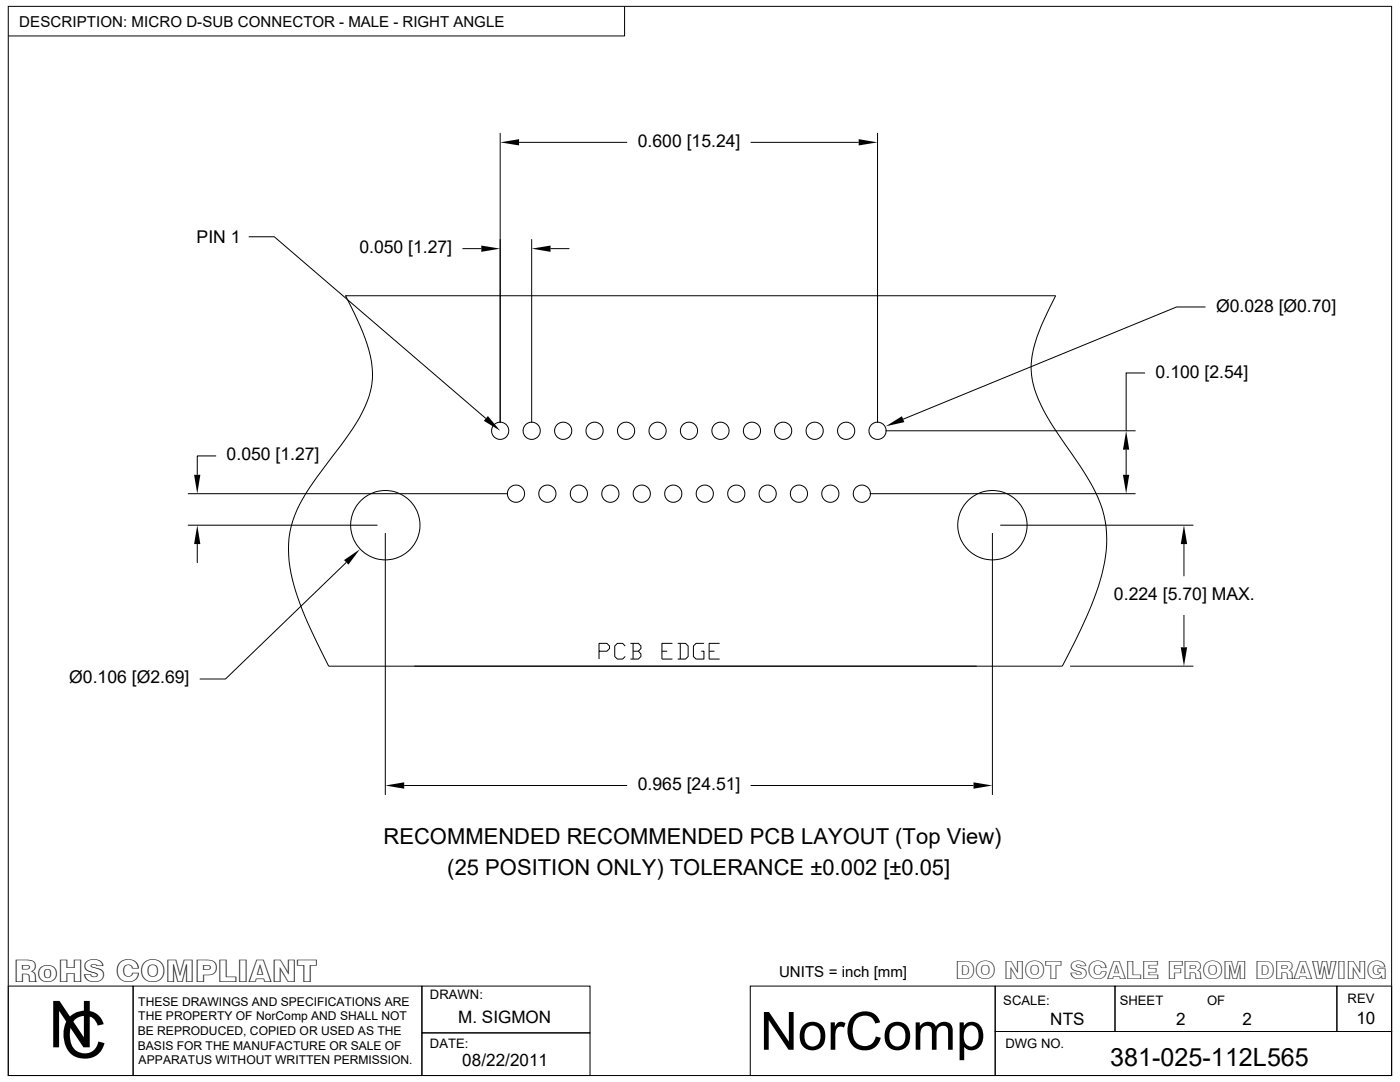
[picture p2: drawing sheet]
<svg xmlns="http://www.w3.org/2000/svg" width="279mm" height="216mm" viewBox="0 0 279 216" stroke-linecap="round" stroke-linejoin="round" font-family="sans-serif">
<g fill="none" stroke="#000" stroke-width=".2">
<path d="M1.7 1.3h276v213.3h-276zM124.7 1.3v5.9h-123M99.8 26.5v57.9M103.6 28.4h21.6M149.8 28.4h21.6M175.1 26.5v57.9M49.6 47.2h5.1l42.3 36.3M69 59h141.7a43.8 43.8 0 0 0-4.7 11.8 15.3 15.3 0 0 0 1.8 10.1l1.8 3.3 2.9 4.4a54.7 54.7 0 0 1 7.2 12 23.4 23.4 0 0 1-.1 15.2 91.3 91.3 0 0 1-7.6 17.1h-146.4a84.8 84.8 0 0 1-6.9-16.1 20.9 20.9 0 0 1 3.1-19.5l3.1-4.3a65.6 65.6 0 0 0 7.9-11.7 15.6 15.6 0 0 0 .5-12.6l-1.4-3.6zM92.3 49.6h3.8M106.1 47.7v36.7M109.9 49.6h3.7M228.5 74.4h-3.8v11.6"/>
<path d="M240.6 61.3h-5.8l-54.6 22.4M37.5 98.5h63.9M43.1 91h-3.7v3.7M173.6 98.5h53M176.7 86h49.9M224.7 89.7v5M37.5 104.8h37.8M39.4 108.6v3.7M69.1 112.2l-24.1 23.3h-5.1M76.9 106.4v52.2M198.1 106.4v52.2M199.6 104.8h38.6"/>
<path d="M236.3 108.6v6.4M119.5 129.9h1.6l.5-.5v-.5l-.5-.5h-1.6v3.1M124.8 128.9l-.6-.5h-1l-.5 .5v2.1l.5 .5h1l.6-.5M125.8 128.4h1.6l.5 .5v.5l-.5 .5M126.3 129.9h1.1l.5 .6v.5l-.5 .5h-1.6M126.3 128.4v3.1M132.1 129.9h1.1M134.2 128.4h-2.1v3.1h2.1M135.3 128.4h1.5l.5 .5v2.1l-.5 .5h-1.5M135.8 128.4v3.1M140.5 128.4h-1.6l-.5 .5v2.1l.5 .5h1.6v-1.6h-.5M141.5 129.9h1.1"/>
<path d="M143.6 128.4h-2.1v3.1h2.1M213.6 132.9h24.6M236.3 122.7v6.5M80.7 156.7h44.5M149.8 156.7h44.5M1.7 196.8h24.9v17.8h-24.9zM26.6 196.8h57.6v17.8h-57.6zM84.2 196.8h33.6v9.3h-33.6zM149.7 196.8h48.9v17.8h-48.9zM198.6 196.8h23.9v9h-23.9zM222.5 196.8h44.3v9h-44.3zM266.8 196.8h10.9v9h-10.9z"/>
<path d="M84.2 206.1h33.6v8.5h-33.6zM198.6 205.8h79.1v8.8h-79.1z"/>
<circle cx="99.8" cy="86" r="1.71"/>
<circle cx="103" cy="98.5" r="1.71"/>
<circle cx="106.1" cy="86" r="1.71"/>
<circle cx="109.2" cy="98.5" r="1.71"/>
<circle cx="112.4" cy="86" r="1.71"/>
<circle cx="115.5" cy="98.5" r="1.71"/>
<circle cx="118.7" cy="86" r="1.71"/>
<circle cx="121.8" cy="98.5" r="1.71"/>
<circle cx="124.9" cy="86" r="1.71"/>
<circle cx="128.1" cy="98.5" r="1.71"/>
<circle cx="131.2" cy="86" r="1.71"/>
<circle cx="134.4" cy="98.5" r="1.71"/>
<circle cx="137.5" cy="86" r="1.71"/>
<circle cx="140.7" cy="98.5" r="1.71"/>
<circle cx="143.8" cy="86" r="1.71"/>
<circle cx="146.9" cy="98.5" r="1.71"/>
<circle cx="150.1" cy="86" r="1.71"/>
<circle cx="153.2" cy="98.5" r="1.71"/>
<circle cx="156.3" cy="86" r="1.71"/>
<circle cx="159.4" cy="98.5" r="1.71"/>
<circle cx="162.6" cy="86" r="1.71"/>
<circle cx="165.7" cy="98.5" r="1.71"/>
<circle cx="168.9" cy="86" r="1.71"/>
<circle cx="172" cy="98.5" r="1.71"/>
<circle cx="175.1" cy="86" r="1.71"/>
<circle cx="76.9" cy="104.8" r="6.9"/>
<circle cx="198.1" cy="104.8" r="6.9"/>
</g>
<g fill="#000">
<path d="M99.8 28.4l3.8-.6v1.2zM171.4 27.8l3.7 .6-3.7 .6zM96.1 49l3.7 .6-3.7 .6zM106.1 49.6l3.8-.6v1.2zM38.7 94.7h1.3l-.6 3.8zM97.4 83l2.4 3-3.2-2zM176.8 85.1l3.2-2 .5 1.1zM224.1 94.7h1.3l-.7 3.8zM224.7 86l.7 3.7h-1.3zM39.4 104.8l.6 3.8h-1.3zM68.7 111.8l3.1-2.2-2.3 3.1zM236.3 104.8l.6 3.8h-1.3z"/>
<path d="M235.6 129.2h1.3l-.6 3.7zM76.9 156.7l3.8-.6v1.3zM194.3 156.1l3.8 .6-3.8 .7z"/>
</g>
<g font-size="12.9">
<text x="9.6" y="209">N</text>
<text x="12" y="211.1">C</text>
</g>
<text font-size="10.5" x="151.7" y="209.5">NorComp</text>
<text font-size="6.2" x="2.8" y="195.9">RoHS COMPLIANT</text>
<g font-size="5">
<text x="190.7" y="195.4">DO NOT SCALE FROM DRAWING</text>
<text x="221.6" y="212.7">381-025-112L565</text>
</g>
<g font-size="4.4">
<text x="76.5" y="168.4">RECOMMENDED RECOMMENDED PCB LAYOUT (Top View)</text>
<text x="89.3" y="174.7">(25 POSITION ONLY) TOLERANCE ±0.002 [±0.05]</text>
</g>
<g font-size="3.5">
<text x="127.3" y="29.3">0.600 [15.24]</text>
<text x="39.2" y="48.5">PIN 1</text>
<text x="71.7" y="50.5">0.050 [1.27]</text>
<text x="242.7" y="62.2">Ø0.028 [Ø0.70]</text>
<text x="230.6" y="75.3">0.100 [2.54]</text>
<text x="45.2" y="91.9">0.050 [1.27]</text>
<text x="222.3" y="119.8">0.224 [5.70] MAX.</text>
<text x="13.8" y="136.4">Ø0.106 [Ø2.69]</text>
<text x="127.3" y="157.7">0.965 [24.51]</text>
</g>
<g font-size="3.4">
<text x="91.4" y="204.2">M. SIGMON</text>
<text x="209.6" y="204.4">NTS</text>
<text x="234.7" y="204.4">2</text>
<text x="248" y="204.4">2</text>
<text x="270.7" y="204.4">10</text>
<text x="92.3" y="212.6">08/22/2011</text>
</g>
<g font-size="3">
<text x="3.9" y="5.3">DESCRIPTION: MICRO D-SUB CONNECTOR - MALE - RIGHT ANGLE</text>
<text x="155.5" y="195">UNITS = inch [mm]</text>
</g>
<g font-size="2.6">
<text x="85.8" y="199.4">DRAWN:</text>
<text x="200.2" y="200.4">SCALE:</text>
<text x="223.5" y="200.4">SHEET</text>
<text x="240.9" y="200.4">OF</text>
<text x="268.9" y="200.2">REV</text>
<text x="85.8" y="209.2">DATE:</text>
<text x="200.7" y="209.1">DWG NO.</text>
</g>
<g font-size="2.4">
<text x="27.6" y="200.7">THESE DRAWINGS AND SPECIFICATIONS ARE</text>
<text x="27.6" y="203.6">THE PROPERTY OF NorComp AND SHALL NOT</text>
<text x="27.5" y="206.5">BE REPRODUCED, COPIED OR USED AS THE</text>
<text x="27.5" y="209.4">BASIS FOR THE MANUFACTURE OR SALE OF</text>
<text x="27.7" y="212.3">APPARATUS WITHOUT WRITTEN PERMISSION.</text>
</g>
</svg>
